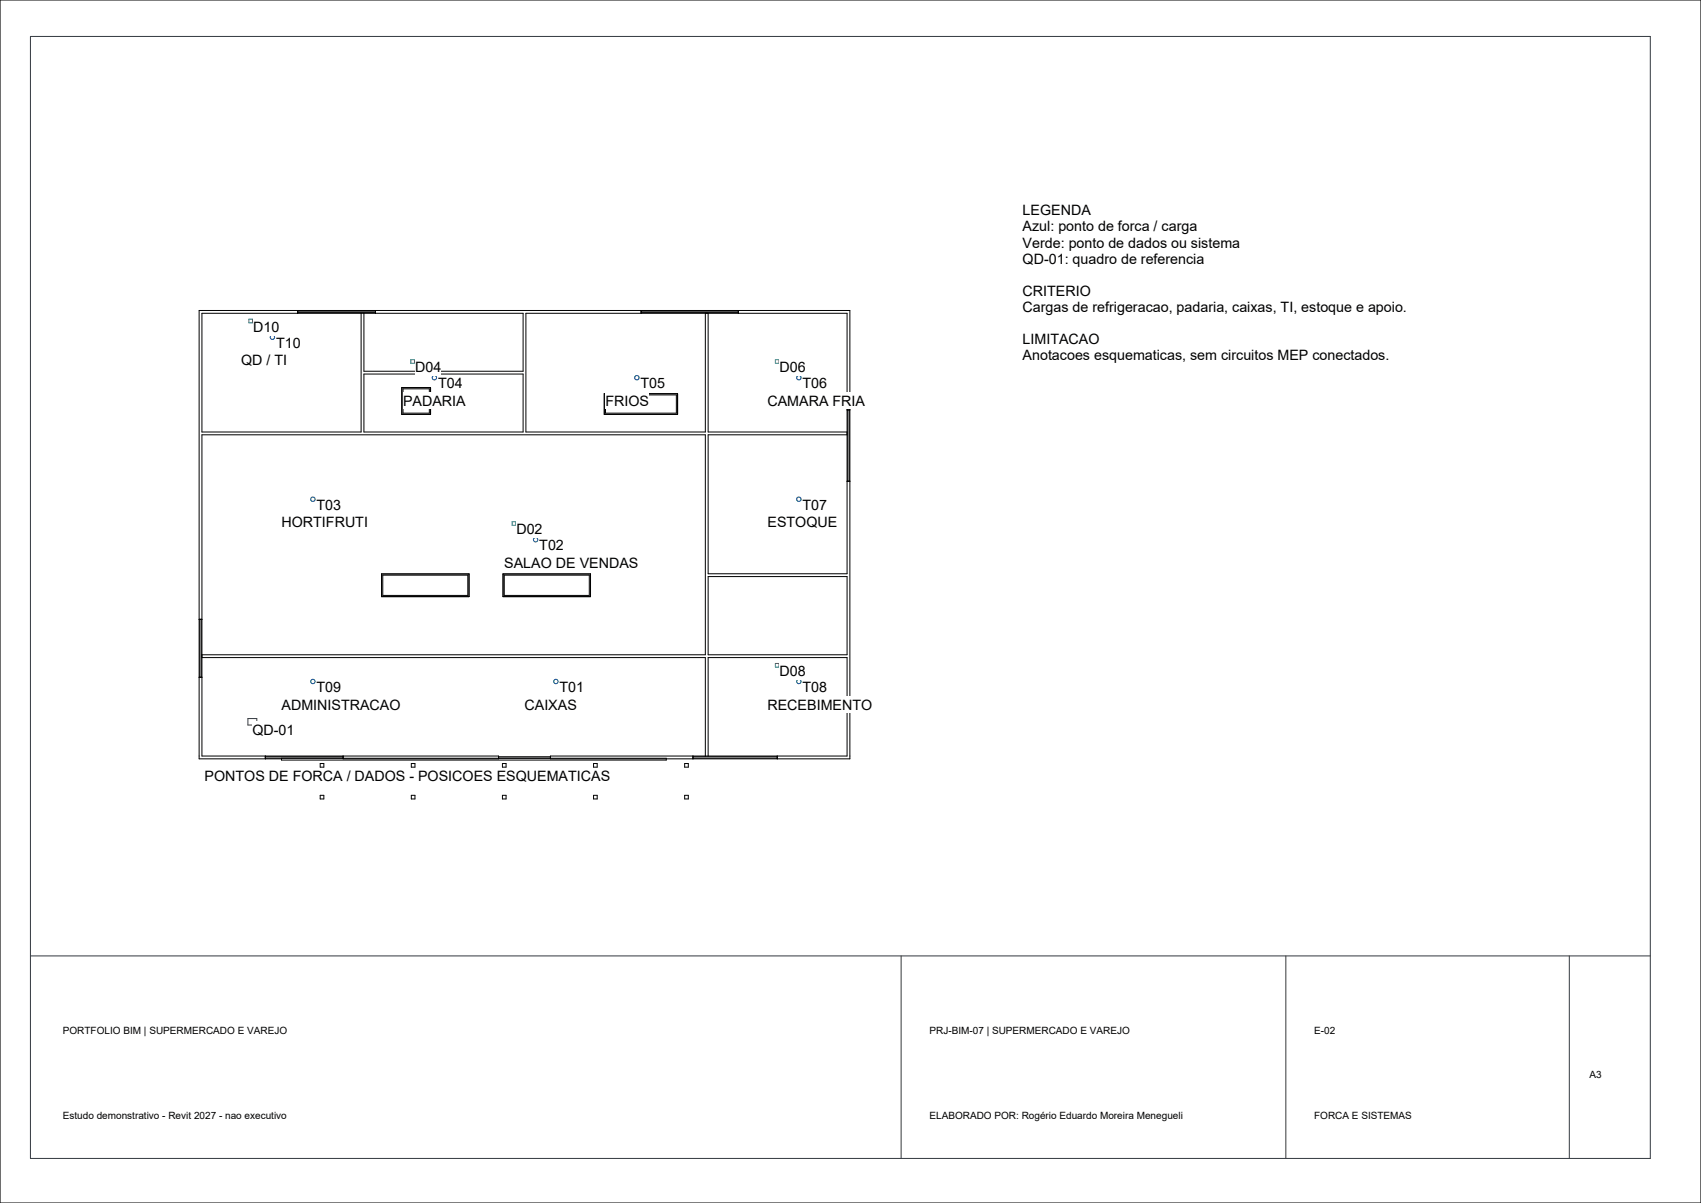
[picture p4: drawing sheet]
<svg xmlns="http://www.w3.org/2000/svg" width="420mm" height="297mm" viewBox="0 0 420 297" stroke-linecap="round" stroke-linejoin="round" font-family="sans-serif">
<g fill="none" stroke="#000" stroke-width=".25">
<path d="M73.5 76.6v.7M73.5 77.2h19.2M73.5 76.8h19.2M89.2 77.3v29.3h-39.3v-29.3h79.3v14.3h-39.3v-14.3M92.7 76.6v.7M158.3 76.6v.7M158.3 77.2h24M158.3 76.8h24M174.2 77.3v29.3h-44.4v-29.3h79.3v64.3h-34.3v-34.3h34.3M174.8 77.3v29.3h34.3M182.3 76.6v.7M89.9 92.3h39.3v14.3h-39.3z"/>
<path d="M99.2 95.7h7.1v6.6h-7.1zM99.5 96h6.5v6h-6.5zM149.2 97.2h18.1v5.1h-18.1zM149.5 97.5h17.5v4.5h-17.5zM209.1 118.8h.7M209.1 101.2h.7M209.3 101.2v17.6M209.7 101.2v17.6M49.2 152.9h.7M49.3 152.9v14.3M49.7 152.9v14.3M94.2 141.7h21.6v5.6h-21.6z"/>
<path d="M94.5 142h21v5h-21zM124.2 141.7h21.6v5.6h-21.6zM124.5 142h21v5h-21zM174.8 142.3h34.3v19.3h-34.3zM49.2 167.2h.7M49.9 161.6h124.3v-54.3h-124.3v79.3h73.2v.7h-38.4v-.7M49.9 162.3h124.3v24.3M65.5 186.6v.7M65.5 187.2h99v.4h-95v-.4M65.5 186.8h19.2M79.1 196.3h.9v.9h-.9zM79.1 188.5h.9v.9h-.9z"/>
<path d="M101.6 196.3h.9v.9h-.9zM101.6 188.5h.9v.9h-.9zM123.1 186.8h12.8M124.1 196.3h.9v.9h-.9zM124.1 188.5h.9v.9h-.9zM146.6 196.3h.9v.9h-.9zM146.6 188.5h.9v.9h-.9zM169 196.3h.9v.9h-.9zM169 188.5h.9v.9h-.9zM171.1 186.6v.7M171.1 187.2h20.8M171.1 186.8h20.8"/>
<path d="M174.8 186.6v-24.3h34.3v24.3h-73.2v.7h73.9v-110.7h-160.6v110.7h20.3M191.9 186.6v.7"/>
</g>
<path d="M7.5 9h400v277h-400zM61.2 177.4h2.2v1.6h-2.2zM7.5 236h400M222.5 236v50M317.5 236v50M387.5 236v50" fill="none" stroke="#353b42" stroke-width=".25"/>
<g fill="none" stroke="#265b9e" stroke-width=".25">
<circle cx="67.3" cy="83.2" r=".55"/>
<circle cx="107.3" cy="93.2" r=".55"/>
<circle cx="157.3" cy="93.2" r=".55"/>
<circle cx="197.2" cy="93.2" r=".55"/>
<circle cx="77.3" cy="123.2" r=".55"/>
<circle cx="132.3" cy="133.2" r=".55"/>
<circle cx="197.2" cy="123.2" r=".55"/>
<circle cx="77.3" cy="168.2" r=".55"/>
<circle cx="137.3" cy="168.2" r=".55"/>
<circle cx="197.2" cy="168.2" r=".55"/>
</g>
<path d="M61.5 78.8h.9v.9h-.9zM101.5 88.8h.9v.9h-.9zM191.4 88.8h.9v.9h-.9zM126.5 128.8h.9v.9h-.9zM191.4 163.8h.9v.9h-.9z" fill="none" stroke="#268566" stroke-width=".25"/>
<g fill="#fff">
<path d="M129.5 172h12.8v3.9h-12.8z"/>
<path d="M124.5 137h32.7v4h-32.7z"/>
<path d="M69.5 127h21.2v4h-21.2z"/>
<path d="M99.5 97h15.3v4h-15.3z"/>
<path d="M149.5 97h10.6v4h-10.6z"/>
<path d="M189.5 97h23.7v4h-23.7z"/>
<path d="M189.5 127h17.1v4h-17.1z"/>
<path d="M189.5 172h25.5v3.9h-25.5z"/>
<path d="M69.5 172h29v3.9h-29z"/>
<path d="M59.5 87h11.4v4h-11.4z"/>
<path d="M62.3 178.2h10.3v3.9h-10.3z"/>
<path d="M138.2 167.6h6v4h-6z"/>
<path d="M133.2 132.6h6v4h-6z"/>
<path d="M127.5 128.7h6.4v4h-6.4z"/>
<path d="M78.2 122.6h6v4h-6z"/>
<path d="M108.2 92.6h6v4h-6z"/>
<path d="M102.5 88.7h6.4v4h-6.4z"/>
<path d="M158.2 92.6h6v4h-6z"/>
<path d="M198.1 92.6h6.1v4h-6.1z"/>
<path d="M192.5 88.7h6.3v4h-6.3z"/>
<path d="M198.1 122.6h6.1v4h-6.1z"/>
<path d="M198.1 167.6h6.1v4h-6.1z"/>
<path d="M192.5 163.7h6.3v4h-6.3z"/>
<path d="M78.2 167.6h6v4h-6z"/>
<path d="M68.2 82.6h6v4h-6z"/>
<path d="M62.5 78.7h6.4v4h-6.4z"/>
<path d="M50.5 189.7h99.1v4h-99.1z"/>
</g>
<path d="M0 0h420v297h-420z" fill="none" stroke="#000" stroke-width=".25"/>
<g fill="#fff">
<path d="M252.5 50h16.6v4h-16.6z"/>
<path d="M252.5 54h42.6v3.9h-42.6z"/>
<path d="M252.5 57.9h53v4h-53z"/>
<path d="M252.5 61.9h44.2v4h-44.2z"/>
<path d="M252.5 69.8h16.7v4h-16.7z"/>
<path d="M252.5 73.8h93.9v4h-93.9z"/>
<path d="M252.5 81.7h18.8v4h-18.8z"/>
<path d="M252.5 85.7h89.6v4h-89.6z"/>
<path d="M15.5 253h55.2v2.8h-55.2z"/>
<path d="M15.5 274h54.1v2.7h-54.1z"/>
<path d="M229.5 253h49.3v2.8h-49.3z"/>
<path d="M229.5 274h61.8v2.7h-61.8z"/>
<path d="M324.5 253h5.2v2.8h-5.2z"/>
<path d="M324.5 274h24.1v2.7h-24.1z"/>
<path d="M392.5 264h3v2.7h-3z"/>
</g>
<g font-size="3.5">
<text x="252.5" y="53.2">LEGENDA</text>
<text x="252.5" y="57.1">Azul: ponto de forca / carga</text>
<text x="252.5" y="61.1">Verde: ponto de dados ou sistema</text>
<text x="252.5" y="65.1">QD-01: quadro de referencia</text>
<text x="252.5" y="73">CRITERIO</text>
<text x="252.5" y="77">Cargas de refrigeracao, padaria, caixas, TI, estoque e apoio.</text>
<text x="62.5" y="81.9">D10</text>
<text x="68.2" y="85.8">T10</text>
<text x="252.5" y="84.9">LIMITACAO</text>
<text x="252.5" y="88.9">Anotacoes esquematicas, sem circuitos MEP conectados.</text>
<text x="59.5" y="90.2">QD / TI</text>
<text x="102.5" y="91.9">D04</text>
<text x="108.2" y="95.8">T04</text>
<text x="158.2" y="95.8">T05</text>
<text x="192.5" y="91.9">D06</text>
<text x="198.1" y="95.8">T06</text>
<text x="99.5" y="100.2">PADARIA</text>
<text x="149.5" y="100.2">FRIOS</text>
<text x="189.5" y="100.2">CAMARA FRIA</text>
<text x="78.2" y="125.8">T03</text>
<text x="198.1" y="125.8">T07</text>
<text x="69.5" y="130.2">HORTIFRUTI</text>
<text x="127.5" y="131.9">D02</text>
<text x="189.5" y="130.2">ESTOQUE</text>
<text x="133.2" y="135.8">T02</text>
<text x="124.5" y="140.2">SALAO DE VENDAS</text>
<text x="192.5" y="166.9">D08</text>
<text x="78.2" y="170.8">T09</text>
<text x="138.2" y="170.8">T01</text>
<text x="198.1" y="170.8">T08</text>
<text x="69.5" y="175.2">ADMINISTRACAO</text>
<text x="129.5" y="175.2">CAIXAS</text>
<text x="189.5" y="175.2">RECEBIMENTO</text>
<text x="62.3" y="181.4">QD-01</text>
<text x="50.5" y="192.9">PONTOS DE FORCA / DADOS - POSICOES ESQUEMATICAS</text>
</g>
<g font-size="2.5">
<text x="15.5" y="255.2">PORTFOLIO BIM | SUPERMERCADO E VAREJO</text>
<text x="229.5" y="255.2">PRJ-BIM-07 | SUPERMERCADO E VAREJO</text>
<text x="324.5" y="255.2">E-02</text>
<text x="392.5" y="266.2">A3</text>
<text x="15.5" y="276.2">Estudo demonstrativo - Revit 2027 - nao executivo</text>
<text x="229.5" y="276.2">ELABORADO POR: Rogério Eduardo Moreira Menegueli</text>
<text x="324.5" y="276.2">FORCA E SISTEMAS</text>
</g>
</svg>
